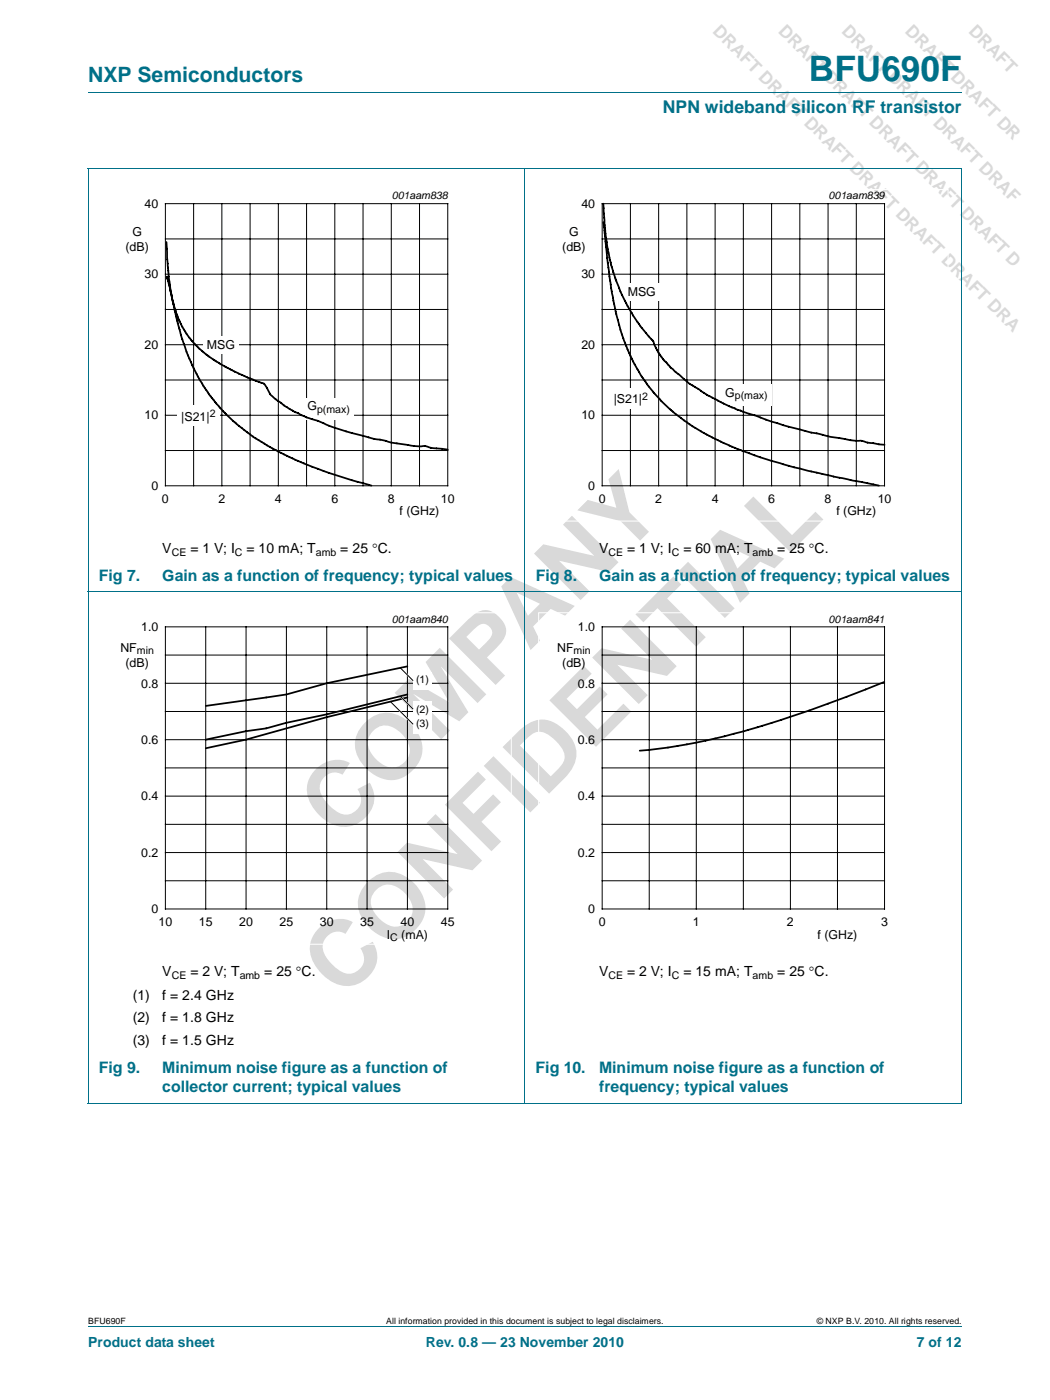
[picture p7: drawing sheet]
<svg xmlns="http://www.w3.org/2000/svg" width="210mm" height="280mm" viewBox="0 0 210 280" stroke-linecap="round" stroke-linejoin="round" font-family="sans-serif">
<path d="M17.6 18.5h174.7M17.6 33.7h174.7M17.6 33.7v186.9M104.9 33.7v187M192.3 33.7v186.9M17.6 118.4h174.7M17.6 220.7h174.7M17.6 265.5h174.7" fill="none" stroke="#007088" stroke-width=".2"/>
<path d="M20.4 37.9h81.8v66.4h-81.8z" fill="none" stroke="#fff" stroke-width=".2"/>
<g fill="none" stroke="#000" stroke-width=".2">
<path d="M33.1 40.7h56.4v56.5h-56.4zM33.1 47.8h56.4M33.1 54.9h56.4M38.7 40.7v56.5M44.4 40.7v56.5M50 40.7v56.5M55.6 40.7v56.5M61.3 40.7v56.5M66.9 40.7v56.5M72.6 40.7v56.5M78.2 40.7v56.5M83.9 40.7v56.5"/>
<path d="M33.1 61.9h56.4M33.1 76h56.4M33.1 69h56.4M33.1 90.1h56.4M33.1 83.1h56.4"/>
</g>
<g fill="#fff">
<path d="M40.6 67.2h7.1v3.6h-7.1z"/>
<path d="M35.4 81.1h8.5v4.1h-8.5z"/>
<path d="M60.7 79.6h10v4.3h-10z"/>
</g>
<path d="M33.3 48.4l.1 3.1 .5 4.8a22.5 22.5 0 0 0 3.4 10.5 24.1 24.1 0 0 0 10.1 7.8l4.3 1.8a1.96 1.96 0 0 1 1.8 1.5 5.5 5.5 0 0 0 2.4 2.5 22.7 22.7 0 0 0 8.2 4 41.7 41.7 0 0 0 9.6 3.1l4.5 1.1 3.4 .4a8.8 8.8 0 0 0 3.4 .2 7.9 7.9 0 0 0 3.4 .6l1.1 .2M33.3 55.3l.7 2.4 1.3 6.1a39.3 39.3 0 0 0 7.9 16.9 42.9 42.9 0 0 0 16.4 11.5l6.2 2.4 8.4 2.6" fill="none" stroke="#000" stroke-width=".35"/>
<path d="M107.7 37.9h81.8v66.4h-81.8z" fill="none" stroke="#fff" stroke-width=".2"/>
<g fill="none" stroke="#000" stroke-width=".2">
<path d="M120.4 40.7h56.4v56.5h-56.4zM120.4 47.8h56.4M120.4 54.9h56.4M126 40.7v56.5M131.7 40.7v56.5M137.3 40.7v56.5M143 40.7v56.5M148.6 40.7v56.5M154.2 40.7v56.5M159.9 40.7v56.5M165.5 40.7v56.5M171.2 40.7v56.5"/>
<path d="M120.4 61.9h56.4M120.4 76h56.4M120.4 69h56.4M120.4 90.1h56.4M120.4 83.1h56.4"/>
</g>
<g fill="#fff">
<path d="M124.8 56.5h7v3.6h-7z"/>
<path d="M121.9 77.6h8.5v4.1h-8.5z"/>
<path d="M144.2 76.9h10v4.3h-10z"/>
</g>
<path d="M120.6 44.5l1.2 10.8 .7 4a40 40 0 0 0 7.2 18l2.5 3 1.4 1.3a45.4 45.4 0 0 0 14.6 8.5l1.5 .6a119.1 119.1 0 0 0 16.4 4.5l9.6 2M120.6 40.7l.4 4.9a42.5 42.5 0 0 0 2.1 10.4 35 35 0 0 0 7.2 11.9l.3 .3a14.7 14.7 0 0 0 5.3 6.9 12.9 12.9 0 0 0 4 2.9l.2 .2a42.9 42.9 0 0 0 7.9 4l5.1 1.8a113.2 113.2 0 0 0 16.4 4l2.8 .2 1.1 .4 3.4 .4" fill="none" stroke="#000" stroke-width=".35"/>
<g fill="none" stroke="#000" stroke-width=".2">
<path d="M33.1 125.4h56.4v56.5h-56.4zM33.1 131.1h56.4M33.1 136.7h56.4M41.1 125.4v56.5M49.2 125.4v56.5M57.3 125.4v56.5M65.3 125.4v56.5M73.4 125.4v56.5M81.4 125.4v56.5M33.1 142.4h56.4M33.1 153.6h56.4M33.1 148h56.4"/>
<path d="M33.1 159.3h56.4M33.1 164.9h56.4M33.1 170.6h56.4M33.1 176.2h56.4"/>
</g>
<path d="M20.4 122.6h81.8v66.3h-81.8z" fill="none" stroke="#fff" stroke-width=".2"/>
<g fill="#fff">
<path d="M82.6 134.4h3.8v3.6h-3.8z"/>
<path d="M82.6 140.3h3.8v3.6h-3.8z"/>
<path d="M82.6 143.2h3.8v3.6h-3.8z"/>
</g>
<path d="M81.4 139.6l-16.1 3.9-16.1 4.5-8.1 1.7M81.4 138.9l-16.1 4-8.1 1.7-4 1.1-4 .6-8.1 1.7M81.4 133.3l-16.1 3.4-8.1 2.2-16.1 2.3M176.8 136.4a217.6 217.6 0 0 1-35.8 11.8l-7.5 1.4-5.6 .6" fill="none" stroke="#000" stroke-width=".35"/>
<path d="M80.2 139.5l2.4 2.4M80.3 133.9l2.3 2.3M78.4 140.7l4.2 4.2" fill="none" stroke="#fff" stroke-width=".35"/>
<g fill="none" stroke="#000" stroke-width=".2">
<path d="M80 139.3l2.6 2.6M80 133.6l2.6 2.6M120.4 125.4h56.4v56.5h-56.4zM120.4 136.7h56.4M120.4 131.1h56.4M129.8 125.4v56.5M139.2 125.4v56.5M148.6 125.4v56.5M158 125.4v56.5M167.4 125.4v56.5M78 140.4l4.6 4.5M120.4 153.6h56.4"/>
<path d="M120.4 159.3h56.4M120.4 148h56.4M120.4 142.4h56.4M120.4 176.2h56.4M120.4 164.9h56.4M120.4 170.6h56.4"/>
</g>
<path d="M107.7 122.6h81.8v66.3h-81.8z" fill="none" stroke="#fff" stroke-width=".2"/>
<g font-size="18.3" fill="#d9d9d9">
<text x="67.9" y="168.3" transform="rotate(-45 67.9 168.3)">COMPANY</text>
<text x="68.5" y="200.1" transform="rotate(-45 68.5 200.1)">CONFIDENTIAL</text>
</g>
<text font-size="7" fill="#007088" x="161.7" y="16.2">BFU690F</text>
<text font-size="4.2" fill="#007088" x="17.6" y="16.4">NXP Semiconductors</text>
<g font-size="3.5" fill="#d9d9d9">
<text x="142.3" y="6.4" transform="rotate(45 142.3 6.4)">DRAFT DRAFT DRAFT DRAFT DRAFT DRAFT DRA</text>
<text x="155.4" y="6.4" transform="rotate(45 155.4 6.4)">DRAFT DRAFT DRAFT DRAFT DRAFT D</text>
<text x="168.1" y="6.4" transform="rotate(45 168.1 6.4)">DRAFT DRAFT DRAFT DRAF</text>
<text x="180.8" y="6.4" transform="rotate(45 180.8 6.4)">DRAFT DRAFT DR</text>
</g>
<text font-size="3.5" fill="#007088" x="132.5" y="22.6">NPN wideband silicon RF transistor</text>
<g font-size="3.2" fill="#007088">
<text x="19.7" y="116.2">Fig 7.</text>
<text x="32.4" y="116.2">Gain as a function of frequency; typical values</text>
<text x="107.1" y="116.2">Fig 8.</text>
<text x="119.8" y="116.2">Gain as a function of frequency; typical values</text>
<text x="19.7" y="214.7">Fig 9.</text>
<text x="32.4" y="214.7">Minimum noise figure as a function of</text>
<text x="107.1" y="214.7">Fig 10.</text>
<text x="119.8" y="214.7">Minimum noise figure as a function of</text>
<text x="32.4" y="218.6">collector current; typical values</text>
<text x="119.8" y="218.6">frequency; typical values</text>
</g>
<g font-size="2.8">
<text x="32.4" y="110.7">V</text>
<text x="38.1" y="110.7">= 1 V; I</text>
<text x="49.3" y="110.7">= 10 mA; T</text>
<text x="68" y="110.7">= 25 °C.</text>
<text x="119.8" y="110.7">V</text>
<text x="125.3" y="110.7">= 1 V; I</text>
<text x="136.6" y="110.7">= 60 mA; T</text>
<text x="155.4" y="110.7">= 25 °C.</text>
<text x="32.4" y="195.4">V</text>
<text x="38.1" y="195.4">= 2 V; T</text>
<text x="52.8" y="195.4">= 25 °C.</text>
<text x="119.8" y="195.4">V</text>
<text x="125.3" y="195.4">= 2 V; I</text>
<text x="136.6" y="195.4">= 15 mA; T</text>
<text x="155.4" y="195.4">= 25 °C.</text>
<text x="26.5" y="200">(1)</text>
<text x="32.4" y="200">f = 2.4 GHz</text>
<text x="26.5" y="204.6">(2)</text>
<text x="26.5" y="209.2">(3)</text>
<text x="32.4" y="204.6">f = 1.8 GHz</text>
<text x="32.4" y="209.2">f = 1.5 GHz</text>
</g>
<g font-size="2.8" fill="#007088">
<text x="17.6" y="269.5">Product data sheet</text>
<text x="85.1" y="269.5">Rev. 0.8 — 23 November 2010</text>
<text x="183.3" y="269.5">7 of 12</text>
</g>
<g font-size="2.5">
<text x="28.9" y="41.6">40</text>
<text x="116.2" y="41.6">40</text>
<text x="26.5" y="47.2">G</text>
<text x="113.8" y="47.2">G</text>
<text x="25.1" y="50.2">(dB)</text>
<text x="112.4" y="50.2">(dB)</text>
<text x="28.9" y="55.7">30</text>
<text x="116.2" y="55.7">30</text>
<text x="125.5" y="59.2">MSG</text>
<text x="28.9" y="69.8">20</text>
<text x="41.3" y="69.9">MSG</text>
<text x="116.2" y="69.8">20</text>
<text x="28.9" y="83.9">10</text>
<text x="61.5" y="82.1">G</text>
<text x="116.2" y="83.9">10</text>
<text x="122.7" y="80.7">|S21|</text>
<text x="145" y="79.4">G</text>
<text x="36.2" y="84.1">|S21|</text>
<text x="30.3" y="98">0</text>
<text x="32.4" y="100.6">0</text>
<text x="43.7" y="100.6">2</text>
<text x="55" y="100.6">4</text>
<text x="66.2" y="100.6">6</text>
<text x="77.5" y="100.6">8</text>
<text x="88.1" y="100.6">10</text>
<text x="117.6" y="98">0</text>
<text x="119.7" y="100.6">0</text>
<text x="131" y="100.6">2</text>
<text x="142.3" y="100.6">4</text>
<text x="153.6" y="100.6">6</text>
<text x="164.8" y="100.6">8</text>
<text x="175.5" y="100.6">10</text>
<text x="79.9" y="103.1">f (GHz)</text>
<text x="167.2" y="103.1">f (GHz)</text>
<text x="24.1" y="130.4">NF</text>
<text x="28.2" y="126.3">1.0</text>
<text x="111.4" y="130.4">NF</text>
<text x="115.5" y="126.3">1.0</text>
<text x="25.1" y="133.4">(dB)</text>
<text x="28.2" y="137.6">0.8</text>
<text x="112.4" y="133.4">(dB)</text>
<text x="115.5" y="137.6">0.8</text>
<text x="28.2" y="148.8">0.6</text>
<text x="115.5" y="148.8">0.6</text>
<text x="28.2" y="160.1">0.4</text>
<text x="115.5" y="160.1">0.4</text>
<text x="28.2" y="171.4">0.2</text>
<text x="115.5" y="171.4">0.2</text>
<text x="30.3" y="182.7">0</text>
<text x="31.7" y="185.3">10</text>
<text x="39.8" y="185.3">15</text>
<text x="47.8" y="185.3">20</text>
<text x="55.9" y="185.3">25</text>
<text x="63.9" y="185.3">30</text>
<text x="72" y="185.3">35</text>
<text x="80.1" y="185.3">40</text>
<text x="88.1" y="185.3">45</text>
<text x="117.6" y="182.7">0</text>
<text x="119.7" y="185.3">0</text>
<text x="138.5" y="185.3">1</text>
<text x="157.3" y="185.3">2</text>
<text x="176.1" y="185.3">3</text>
<text x="77.3" y="187.8">I</text>
<text x="80.2" y="187.8">(mA)</text>
<text x="163.4" y="187.8">f (GHz)</text>
</g>
<g font-size="2.1">
<text x="78.3" y="39.9">001aam838</text>
<text x="165.6" y="39.9">001aam839</text>
<text x="41.9" y="83.4">2</text>
<text x="63.4" y="82.6">p(max)</text>
<text x="128.4" y="80">2</text>
<text x="146.9" y="79.9">p(max)</text>
<text x="34.3" y="111.2">CE</text>
<text x="46.9" y="111.2">C</text>
<text x="63.2" y="111.2">amb</text>
<text x="121.6" y="111.2">CE</text>
<text x="134.3" y="111.2">C</text>
<text x="150.5" y="111.2">amb</text>
<text x="78.3" y="124.6">001aam840</text>
<text x="165.6" y="124.6">001aam841</text>
<text x="27.4" y="130.9">min</text>
<text x="114.7" y="130.9">min</text>
<text x="83.2" y="136.7">(1)</text>
<text x="83.2" y="142.6">(2)</text>
<text x="83.2" y="145.5">(3)</text>
<text x="78" y="188.3">C</text>
<text x="34.3" y="195.9">CE</text>
<text x="47.9" y="195.9">amb</text>
<text x="121.6" y="195.9">CE</text>
<text x="134.3" y="195.9">C</text>
<text x="150.5" y="195.9">amb</text>
</g>
<g font-size="1.7">
<text x="17.6" y="264.9">BFU690F</text>
<text x="77.2" y="264.9">All information provided in this document is subject to legal disclaimers.</text>
<text x="163.3" y="264.9">© NXP B.V. 2010. All rights reserved.</text>
</g>
</svg>
